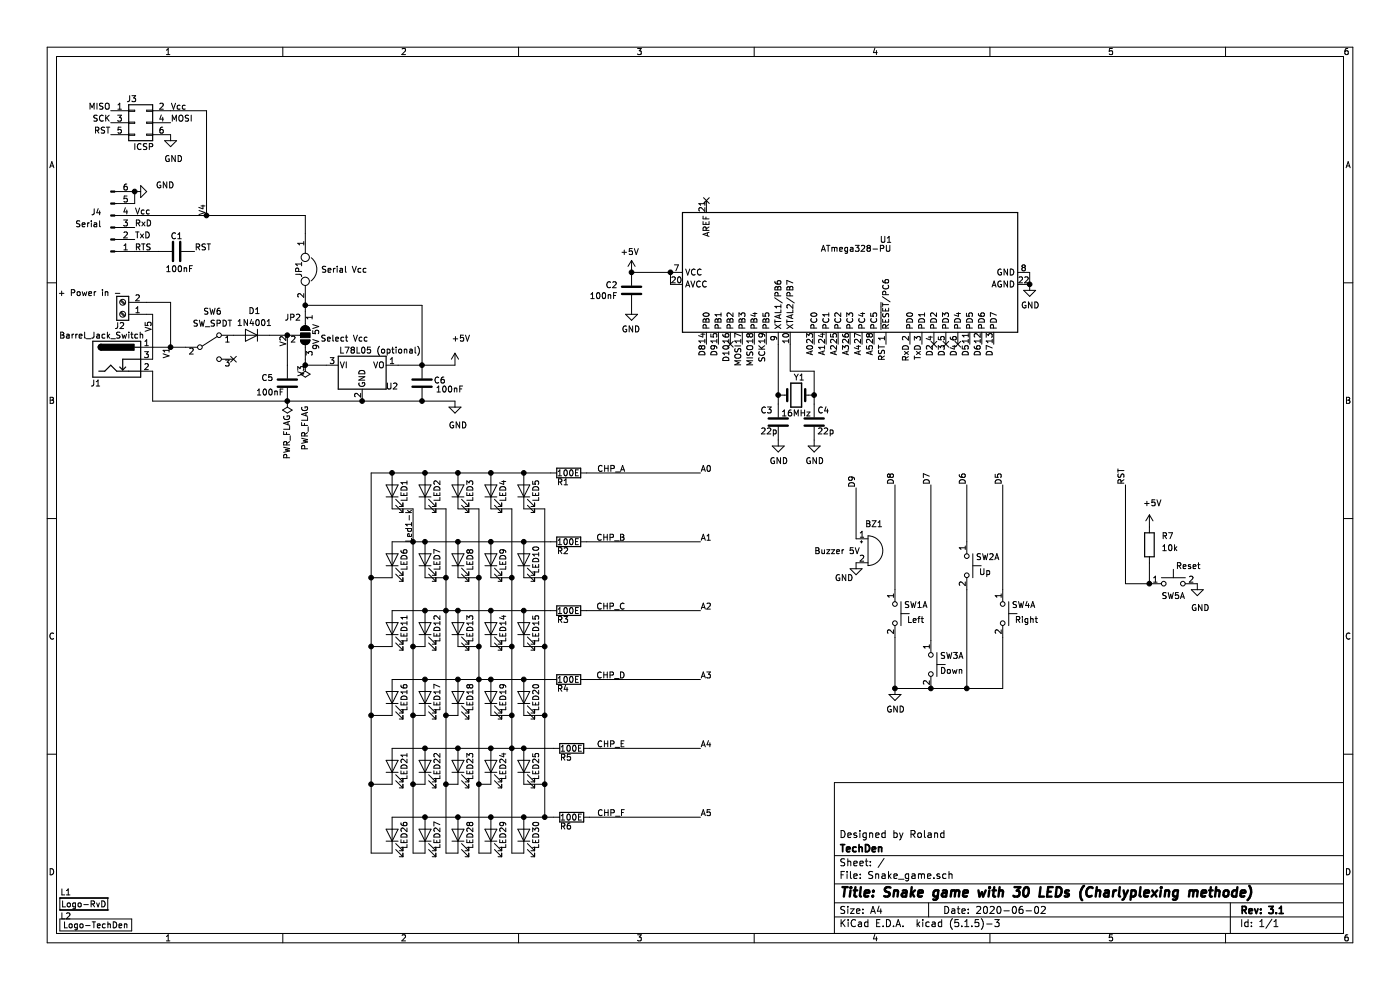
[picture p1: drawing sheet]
EESchema Schematic File Version 4
EELAYER 30 0
EELAYER END
$Descr A4 11693 8268
encoding utf-8
Sheet 1 1
Title "Snake game with 30 LEDs (Charlyplexing methode)"
Date "2020-06-02"
Rev "3.1"
Comp "TechDen"
Comment1 "Designed by Roland"
Comment2 ""
Comment3 ""
Comment4 ""
$EndDescr
$Comp
L Device:C C4
U 1 1
P 6800 3525
F 0 "C4" H 6825 3625 50  0000 L CNN
F 1 "22p" H 6825 3450 50  0000 L CNN
F 2 "Capacitor_THT:C_Disc_D3.0mm_W1.6mm_P2.50mm" H 6838 3375 50  0001 C CNN
F 3 "~" H 6800 3525 50  0001 C CNN
	1    6800 3525
	1    0    0    -1  
$EndComp
$Comp
L Device:Crystal Y1
U 1 1
P 6650 3300
F 0 "Y1" H 6675 3450 50  0000 C CNN
F 1 "16MHz" H 6650 3150 50  0000 C CNN
F 2 "Crystal:Crystal_HC49-4H_Vertical" H 6650 3300 50  0001 C CNN
F 3 "~" H 6650 3300 50  0001 C CNN
	1    6650 3300
	1    0    0    -1  
$EndComp
$Comp
L power:GND #PWR013
U 1 1
P 6800 3675
F 0 "#PWR013" H 6800 3425 50  0001 C CNN
F 1 "GND" H 6805 3502 50  0000 C CNN
F 2 "" H 6800 3675 50  0001 C CNN
F 3 "" H 6800 3675 50  0001 C CNN
	1    6800 3675
	1    0    0    -1  
$EndComp
$Comp
L Device:C C3
U 1 1
P 6500 3525
F 0 "C3" H 6350 3625 50  0000 L CNN
F 1 "22p" H 6350 3450 50  0000 L CNN
F 2 "Capacitor_THT:C_Disc_D3.0mm_W1.6mm_P2.50mm" H 6538 3375 50  0001 C CNN
F 3 "~" H 6500 3525 50  0001 C CNN
	1    6500 3525
	1    0    0    -1  
$EndComp
$Comp
L power:GND #PWR012
U 1 1
P 6500 3675
F 0 "#PWR012" H 6500 3425 50  0001 C CNN
F 1 "GND" H 6505 3502 50  0000 C CNN
F 2 "" H 6500 3675 50  0001 C CNN
F 3 "" H 6500 3675 50  0001 C CNN
	1    6500 3675
	1    0    0    -1  
$EndComp
Wire Wire Line
	6800 3375 6800 3300
Wire Wire Line
	6500 3375 6500 3300
$Comp
L power:GND #PWR015
U 1 1
P 8600 2375
F 0 "#PWR015" H 8600 2125 50  0001 C CNN
F 1 "GND" H 8605 2202 50  0000 C CNN
F 2 "" H 8600 2375 50  0001 C CNN
F 3 "" H 8600 2375 50  0001 C CNN
	1    8600 2375
	1    0    0    -1  
$EndComp
$Comp
L power:+5V #PWR09
U 1 1
P 5275 2275
F 0 "#PWR09" H 5275 2125 50  0001 C CNN
F 1 "+5V" H 5290 2448 50  0000 C CNN
F 2 "" H 5275 2275 50  0001 C CNN
F 3 "" H 5275 2275 50  0001 C CNN
	1    5275 2275
	-1   0    0    -1  
$EndComp
$Comp
L Device:C C2
U 1 1
P 5275 2425
F 0 "C2" H 5390 2471 50  0000 L CNN
F 1 "100nF" H 5390 2380 50  0000 L CNN
F 2 "Capacitor_THT:C_Rect_L7.0mm_W3.5mm_P2.50mm_P5.00mm" H 5313 2275 50  0001 C CNN
F 3 "~" H 5275 2425 50  0001 C CNN
	1    5275 2425
	-1   0    0    -1  
$EndComp
$Comp
L power:GND #PWR010
U 1 1
P 5275 2575
F 0 "#PWR010" H 5275 2325 50  0001 C CNN
F 1 "GND" H 5280 2402 50  0000 C CNN
F 2 "" H 5275 2575 50  0001 C CNN
F 3 "" H 5275 2575 50  0001 C CNN
	1    5275 2575
	-1   0    0    -1  
$EndComp
Wire Wire Line
	5600 2275 5275 2275
Connection ~ 5275 2275
NoConn ~ 5900 1675
$Comp
L Connector_Generic:Conn_02x03_Odd_Even J3
U 1 1
P 1125 1025
F 0 "J3" H 1100 1225 50  0000 C CNN
F 1 "ICSP" H 1200 825 50  0000 C CNN
F 2 "Connector_PinHeader_2.54mm:PinHeader_2x03_P2.54mm_Vertical" H 1125 1025 50  0001 C CNN
F 3 "~" H 1125 1025 50  0001 C CNN
	1    1125 1025
	1    0    0    -1  
$EndComp
Text Label 925  925  2    50   ~ 0
MISO
Text Label 925  1025 2    50   ~ 0
SCK
Text Label 925  1125 2    50   ~ 0
RST
$Comp
L power:GND #PWR07
U 1 1
P 1425 1125
F 0 "#PWR07" H 1425 875 50  0001 C CNN
F 1 "GND" H 1450 925 50  0000 C CNN
F 2 "" H 1425 1125 50  0001 C CNN
F 3 "" H 1425 1125 50  0001 C CNN
	1    1425 1125
	1    0    0    -1  
$EndComp
Text Label 1425 1025 0    50   ~ 0
MOSI
Text Label 6300 2875 3    50   ~ 0
MISO
Text Label 6200 2875 3    50   ~ 0
MOSI
Text Label 6400 2875 3    50   ~ 0
SCK
$Comp
L MCU_Microchip_ATmega:ATmega328-PU U1
U 1 1
P 7100 2275
F 0 "U1" V 6825 1975 50  0000 C CNN
F 1 "ATmega328-PU" V 6900 2225 50  0000 C CNN
F 2 "Package_DIP:DIP-28_W7.62mm" H 7100 2275 50  0001 C CIN
F 3 "http://ww1.microchip.com/downloads/en/DeviceDoc/ATmega328_P%20AVR%20MCU%20with%20picoPower%20Technology%20Data%20Sheet%2040001984A.pdf" H 7100 2275 50  0001 C CNN
	1    7100 2275
	0    -1   1    0   
$EndComp
Text Label 7400 2875 3    50   ~ 0
RST
$Comp
L Switch:SW_Push_Dual_x2 SW5
U 1 1
P 9800 4875
F 0 "SW5" H 9800 4775 50  0000 C CNN
F 1 "Reset" H 9925 5025 50  0000 C CNN
F 2 "Button_Switch_THT:SW_PUSH_6mm" H 9800 5075 50  0001 C CNN
F 3 "~" H 9800 5075 50  0001 C CNN
	1    9800 4875
	1    0    0    -1  
$EndComp
$Comp
L power:GND #PWR017
U 1 1
P 10000 4875
F 0 "#PWR017" H 10000 4625 50  0001 C CNN
F 1 "GND" H 10025 4675 50  0000 C CNN
F 2 "" H 10000 4875 50  0001 C CNN
F 3 "" H 10000 4875 50  0001 C CNN
	1    10000 4875
	1    0    0    -1  
$EndComp
$Comp
L Device:R R7
U 1 1
P 9600 4550
F 0 "R7" H 9700 4625 50  0000 L CNN
F 1 "10k" H 9700 4525 50  0000 L CNN
F 2 "Resistor_THT:R_Axial_DIN0207_L6.3mm_D2.5mm_P10.16mm_Horizontal" V 9530 4550 50  0001 C CNN
F 3 "~" H 9600 4550 50  0001 C CNN
	1    9600 4550
	1    0    0    -1  
$EndComp
$Comp
L power:+5V #PWR016
U 1 1
P 9600 4400
F 0 "#PWR016" H 9600 4250 50  0001 C CNN
F 1 "+5V" H 9625 4600 50  0000 C CNN
F 2 "" H 9600 4400 50  0001 C CNN
F 3 "" H 9600 4400 50  0001 C CNN
	1    9600 4400
	1    0    0    -1  
$EndComp
Text Label 9400 4050 1    50   ~ 0
RST
Wire Wire Line
	9600 4875 9400 4875
Connection ~ 9600 4875
Wire Wire Line
	9600 4875 9600 4700
Wire Wire Line
	5600 2375 5600 2275
Connection ~ 5600 2275
Wire Wire Line
	8600 2275 8600 2375
Connection ~ 8600 2375
$Comp
L power:GND #PWR04
U 1 1
P 1125 1600
F 0 "#PWR04" H 1125 1350 50  0001 C CNN
F 1 "GND" V 1175 1425 50  0000 R CNN
F 2 "" H 1125 1600 50  0001 C CNN
F 3 "" H 1125 1600 50  0001 C CNN
	1    1125 1600
	0    -1   -1   0   
$EndComp
Text Label 7600 2875 3    50   ~ 0
RxD
Text Label 7700 2875 3    50   ~ 0
TxD
Text Label 7800 2875 3    50   ~ 0
D2
Text Label 7900 2875 3    50   ~ 0
D3
Text Label 8000 2875 3    50   ~ 0
D4
Text Label 8100 2875 3    50   ~ 0
D5
Text Label 8200 2875 3    50   ~ 0
D6
Text Label 8300 2875 3    50   ~ 0
D7
Text Label 5900 2875 3    50   ~ 0
D8
Text Label 6000 2875 3    50   ~ 0
D9
Text Label 6800 2875 3    50   ~ 0
A0
Text Label 6900 2875 3    50   ~ 0
A1
Text Label 7000 2875 3    50   ~ 0
A2
Text Label 7100 2875 3    50   ~ 0
A3
Text Label 7200 2875 3    50   ~ 0
A4
Text Label 7300 2875 3    50   ~ 0
A5
Text Label 1125 1900 0    50   ~ 0
RxD
Text Label 1125 2000 0    50   ~ 0
TxD
Text Label 1125 2100 0    50   ~ 0
RTS
Wire Wire Line
	1125 1700 1125 1600
Text Label 1125 1800 0    50   ~ 0
Vcc
$Comp
L Device:C C1
U 1 1
P 1475 2100
F 0 "C1" V 1600 2100 50  0000 C CNN
F 1 "100nF" V 1325 2075 50  0000 C CNN
F 2 "Capacitor_THT:C_Rect_L7.0mm_W3.5mm_P2.50mm_P5.00mm" H 1513 1950 50  0001 C CNN
F 3 "~" H 1475 2100 50  0001 C CNN
	1    1475 2100
	0    -1   -1   0   
$EndComp
Wire Wire Line
	1125 2100 1325 2100
Text Label 1625 2100 0    50   ~ 0
RST
Wire Wire Line
	6500 3300 6500 2875
Connection ~ 6500 3300
Wire Wire Line
	6800 3300 6800 3100
Wire Wire Line
	6800 3100 6600 3100
Wire Wire Line
	6600 3100 6600 2875
Connection ~ 6800 3300
Wire Wire Line
	1725 1800 1725 925 
Wire Wire Line
	1125 1800 1725 1800
Wire Wire Line
	1425 925  1725 925 
Text Label 1425 925  0    50   ~ 0
Vcc
Text Label 6100 2875 3    50   ~ 0
D10
$Comp
L Device:LED LED5
U 1 1
P 4375 4100
F 0 "LED5" H 4375 4000 50  0000 C CNN
F 1 "LED" H 4375 4200 50  0001 C CNN
F 2 "LED_THT:LED_D3.0mm" H 4375 4100 50  0001 C CNN
F 3 "~" H 4375 4100 50  0001 C CNN
	1    4375 4100
	0    -1   -1   0   
$EndComp
$Comp
L Device:LED LED4
U 1 1
P 4100 4100
F 0 "LED4" H 4100 4000 50  0000 C CNN
F 1 "LED" H 4100 4200 50  0001 C CNN
F 2 "LED_THT:LED_D3.0mm" H 4100 4100 50  0001 C CNN
F 3 "~" H 4100 4100 50  0001 C CNN
	1    4100 4100
	0    -1   -1   0   
$EndComp
$Comp
L Device:LED LED3
U 1 1
P 3825 4100
F 0 "LED3" H 3825 4000 50  0000 C CNN
F 1 "LED" H 3825 4200 50  0001 C CNN
F 2 "LED_THT:LED_D3.0mm" H 3825 4100 50  0001 C CNN
F 3 "~" H 3825 4100 50  0001 C CNN
	1    3825 4100
	0    -1   -1   0   
$EndComp
$Comp
L Device:LED LED2
U 1 1
P 3550 4100
F 0 "LED2" H 3550 4000 50  0000 C CNN
F 1 "LED" H 3550 4200 50  0001 C CNN
F 2 "LED_THT:LED_D3.0mm" H 3550 4100 50  0001 C CNN
F 3 "~" H 3550 4100 50  0001 C CNN
	1    3550 4100
	0    -1   -1   0   
$EndComp
$Comp
L Device:LED LED10
U 1 1
P 4375 4675
F 0 "LED10" H 4375 4575 50  0000 C CNN
F 1 "LED" H 4375 4775 50  0001 C CNN
F 2 "LED_THT:LED_D3.0mm" H 4375 4675 50  0001 C CNN
F 3 "~" H 4375 4675 50  0001 C CNN
	1    4375 4675
	0    -1   -1   0   
$EndComp
$Comp
L Device:LED LED9
U 1 1
P 4100 4675
F 0 "LED9" H 4100 4575 50  0000 C CNN
F 1 "LED" H 4100 4775 50  0001 C CNN
F 2 "LED_THT:LED_D3.0mm" H 4100 4675 50  0001 C CNN
F 3 "~" H 4100 4675 50  0001 C CNN
	1    4100 4675
	0    -1   -1   0   
$EndComp
$Comp
L Device:LED LED8
U 1 1
P 3825 4675
F 0 "LED8" H 3825 4575 50  0000 C CNN
F 1 "LED" H 3825 4775 50  0001 C CNN
F 2 "LED_THT:LED_D3.0mm" H 3825 4675 50  0001 C CNN
F 3 "~" H 3825 4675 50  0001 C CNN
	1    3825 4675
	0    -1   -1   0   
$EndComp
$Comp
L Device:LED LED7
U 1 1
P 3550 4675
F 0 "LED7" H 3550 4575 50  0000 C CNN
F 1 "LED" H 3550 4775 50  0001 C CNN
F 2 "LED_THT:LED_D3.0mm" H 3550 4675 50  0001 C CNN
F 3 "~" H 3550 4675 50  0001 C CNN
	1    3550 4675
	0    -1   -1   0   
$EndComp
$Comp
L Device:LED LED15
U 1 1
P 4375 5250
F 0 "LED15" H 4375 5150 50  0000 C CNN
F 1 "LED" H 4375 5350 50  0001 C CNN
F 2 "LED_THT:LED_D3.0mm" H 4375 5250 50  0001 C CNN
F 3 "~" H 4375 5250 50  0001 C CNN
	1    4375 5250
	0    -1   -1   0   
$EndComp
$Comp
L Device:LED LED14
U 1 1
P 4100 5250
F 0 "LED14" H 4100 5150 50  0000 C CNN
F 1 "LED" H 4100 5350 50  0001 C CNN
F 2 "LED_THT:LED_D3.0mm" H 4100 5250 50  0001 C CNN
F 3 "~" H 4100 5250 50  0001 C CNN
	1    4100 5250
	0    -1   -1   0   
$EndComp
$Comp
L Device:LED LED13
U 1 1
P 3825 5250
F 0 "LED13" H 3825 5150 50  0000 C CNN
F 1 "LED" H 3825 5350 50  0001 C CNN
F 2 "LED_THT:LED_D3.0mm" H 3825 5250 50  0001 C CNN
F 3 "~" H 3825 5250 50  0001 C CNN
	1    3825 5250
	0    -1   -1   0   
$EndComp
$Comp
L Device:LED LED12
U 1 1
P 3550 5250
F 0 "LED12" H 3550 5150 50  0000 C CNN
F 1 "LED" H 3550 5350 50  0001 C CNN
F 2 "LED_THT:LED_D3.0mm" H 3550 5250 50  0001 C CNN
F 3 "~" H 3550 5250 50  0001 C CNN
	1    3550 5250
	0    -1   -1   0   
$EndComp
$Comp
L Device:LED LED20
U 1 1
P 4375 5825
F 0 "LED20" H 4375 5725 50  0000 C CNN
F 1 "LED" H 4375 5925 50  0001 C CNN
F 2 "LED_THT:LED_D3.0mm" H 4375 5825 50  0001 C CNN
F 3 "~" H 4375 5825 50  0001 C CNN
	1    4375 5825
	0    -1   -1   0   
$EndComp
$Comp
L Device:LED LED19
U 1 1
P 4100 5825
F 0 "LED19" H 4100 5725 50  0000 C CNN
F 1 "LED" H 4100 5925 50  0001 C CNN
F 2 "LED_THT:LED_D3.0mm" H 4100 5825 50  0001 C CNN
F 3 "~" H 4100 5825 50  0001 C CNN
	1    4100 5825
	0    -1   -1   0   
$EndComp
$Comp
L Device:LED LED18
U 1 1
P 3825 5825
F 0 "LED18" H 3825 5725 50  0000 C CNN
F 1 "LED" H 3825 5925 50  0001 C CNN
F 2 "LED_THT:LED_D3.0mm" H 3825 5825 50  0001 C CNN
F 3 "~" H 3825 5825 50  0001 C CNN
	1    3825 5825
	0    -1   -1   0   
$EndComp
$Comp
L Device:LED LED17
U 1 1
P 3550 5825
F 0 "LED17" H 3550 5725 50  0000 C CNN
F 1 "LED" H 3550 5925 50  0001 C CNN
F 2 "LED_THT:LED_D3.0mm" H 3550 5825 50  0001 C CNN
F 3 "~" H 3550 5825 50  0001 C CNN
	1    3550 5825
	0    -1   -1   0   
$EndComp
$Comp
L Device:LED LED25
U 1 1
P 4375 6400
F 0 "LED25" H 4375 6300 50  0000 C CNN
F 1 "LED" H 4375 6500 50  0001 C CNN
F 2 "LED_THT:LED_D3.0mm" H 4375 6400 50  0001 C CNN
F 3 "~" H 4375 6400 50  0001 C CNN
	1    4375 6400
	0    -1   -1   0   
$EndComp
$Comp
L Device:LED LED24
U 1 1
P 4100 6400
F 0 "LED24" H 4100 6300 50  0000 C CNN
F 1 "LED" H 4100 6500 50  0001 C CNN
F 2 "LED_THT:LED_D3.0mm" H 4100 6400 50  0001 C CNN
F 3 "~" H 4100 6400 50  0001 C CNN
	1    4100 6400
	0    -1   -1   0   
$EndComp
$Comp
L Device:LED LED23
U 1 1
P 3825 6400
F 0 "LED23" H 3825 6300 50  0000 C CNN
F 1 "LED" H 3825 6500 50  0001 C CNN
F 2 "LED_THT:LED_D3.0mm" H 3825 6400 50  0001 C CNN
F 3 "~" H 3825 6400 50  0001 C CNN
	1    3825 6400
	0    -1   -1   0   
$EndComp
$Comp
L Device:LED LED22
U 1 1
P 3550 6400
F 0 "LED22" H 3550 6300 50  0000 C CNN
F 1 "LED" H 3550 6500 50  0001 C CNN
F 2 "LED_THT:LED_D3.0mm" H 3550 6400 50  0001 C CNN
F 3 "~" H 3550 6400 50  0001 C CNN
	1    3550 6400
	0    -1   -1   0   
$EndComp
Wire Wire Line
	3550 3950 3825 3950
Connection ~ 4375 3950
Wire Wire Line
	4375 3950 4600 3950
Connection ~ 4100 3950
Wire Wire Line
	4100 3950 4375 3950
Connection ~ 3825 3950
Wire Wire Line
	3825 3950 4100 3950
Connection ~ 4375 4525
Wire Wire Line
	4375 4525 4600 4525
Connection ~ 4100 4525
Wire Wire Line
	4100 4525 4375 4525
Connection ~ 3825 4525
Wire Wire Line
	3825 4525 4100 4525
Wire Wire Line
	3550 5100 3725 5100
Connection ~ 4375 5100
Wire Wire Line
	4375 5100 4600 5100
Connection ~ 4100 5100
Wire Wire Line
	4100 5100 4375 5100
Connection ~ 3825 5100
Wire Wire Line
	3550 5675 3825 5675
Connection ~ 4375 5675
Wire Wire Line
	4375 5675 4600 5675
Connection ~ 4100 5675
Connection ~ 3825 5675
Wire Wire Line
	3825 5675 4000 5675
Wire Wire Line
	3550 6250 3825 6250
Connection ~ 4375 6250
Connection ~ 4100 6250
Wire Wire Line
	4100 6250 4275 6250
Connection ~ 3825 6250
Wire Wire Line
	3825 6250 4100 6250
Wire Wire Line
	4100 4250 4275 4250
Wire Wire Line
	4275 4250 4275 4825
Wire Wire Line
	3825 4250 4000 4250
Wire Wire Line
	4000 4250 4000 4825
Wire Wire Line
	4000 6550 4100 6550
Wire Wire Line
	3550 4250 3725 4250
Wire Wire Line
	3725 6550 3825 6550
Wire Wire Line
	4375 4250 4550 4250
Wire Wire Line
	4550 4250 4550 4825
Wire Wire Line
	4375 4825 4550 4825
Connection ~ 4550 4825
Wire Wire Line
	4550 4825 4550 5400
Wire Wire Line
	4375 5400 4550 5400
Connection ~ 4550 5400
Wire Wire Line
	4550 5400 4550 5975
Wire Wire Line
	4375 5975 4550 5975
Wire Wire Line
	4100 4825 4275 4825
Connection ~ 4275 4825
Wire Wire Line
	4275 4825 4275 5400
Wire Wire Line
	4100 5400 4275 5400
Connection ~ 4275 5400
Wire Wire Line
	3825 4825 4000 4825
Connection ~ 4000 4825
Wire Wire Line
	3825 5975 3725 5975
Connection ~ 3725 5975
Wire Wire Line
	3725 5975 3725 6550
$Comp
L Device:R R5
U 1 1
P 4775 6250
F 0 "R5" V 4850 6150 50  0000 L CNN
F 1 "100E" V 4775 6150 50  0000 L CNN
F 2 "Resistor_THT:R_Axial_DIN0207_L6.3mm_D2.5mm_P10.16mm_Horizontal" V 4705 6250 50  0001 C CNN
F 3 "~" H 4775 6250 50  0001 C CNN
	1    4775 6250
	0    1    1    0   
$EndComp
$Comp
L Device:R R4
U 1 1
P 4750 5675
F 0 "R4" V 4825 5575 50  0000 L CNN
F 1 "100E" V 4750 5575 50  0000 L CNN
F 2 "Resistor_THT:R_Axial_DIN0207_L6.3mm_D2.5mm_P10.16mm_Horizontal" V 4680 5675 50  0001 C CNN
F 3 "~" H 4750 5675 50  0001 C CNN
	1    4750 5675
	0    1    1    0   
$EndComp
$Comp
L Device:R R3
U 1 1
P 4750 5100
F 0 "R3" V 4825 5000 50  0000 L CNN
F 1 "100E" V 4750 5000 50  0000 L CNN
F 2 "Resistor_THT:R_Axial_DIN0207_L6.3mm_D2.5mm_P10.16mm_Horizontal" V 4680 5100 50  0001 C CNN
F 3 "~" H 4750 5100 50  0001 C CNN
	1    4750 5100
	0    1    1    0   
$EndComp
$Comp
L Device:R R2
U 1 1
P 4750 4525
F 0 "R2" V 4825 4425 50  0000 L CNN
F 1 "100E" V 4750 4425 50  0000 L CNN
F 2 "Resistor_THT:R_Axial_DIN0207_L6.3mm_D2.5mm_P10.16mm_Horizontal" V 4680 4525 50  0001 C CNN
F 3 "~" H 4750 4525 50  0001 C CNN
	1    4750 4525
	0    1    1    0   
$EndComp
$Comp
L Device:R R1
U 1 1
P 4750 3950
F 0 "R1" V 4825 3850 50  0000 L CNN
F 1 "100E" V 4750 3850 50  0000 L CNN
F 2 "Resistor_THT:R_Axial_DIN0207_L6.3mm_D2.5mm_P10.16mm_Horizontal" V 4680 3950 50  0001 C CNN
F 3 "~" H 4750 3950 50  0001 C CNN
	1    4750 3950
	0    1    1    0   
$EndComp
Wire Wire Line
	4900 4525 5850 4525
Wire Wire Line
	4900 5100 5850 5100
Wire Wire Line
	4900 5675 5850 5675
Wire Wire Line
	4925 6250 5850 6250
Text Label 5225 3950 2    50   ~ 0
CHP_A
Text Label 5225 4525 2    50   ~ 0
CHP_B
Text Label 5225 5100 2    50   ~ 0
CHP_C
Text Label 5225 5675 2    50   ~ 0
CHP_D
Text Label 5225 6250 2    50   ~ 0
CHP_E
$Comp
L Switch:SW_Push_Dual_x2 SW3
U 1 1
P 7775 5550
F 0 "SW3" V 7700 5625 50  0000 L CNN
F 1 "Down" V 7825 5625 50  0000 L CNN
F 2 "Button_Switch_THT:SW_PUSH_6mm" H 7775 5750 50  0001 C CNN
F 3 "~" H 7775 5750 50  0001 C CNN
	1    7775 5550
	0    1    1    0   
$EndComp
$Comp
L Switch:SW_Push_Dual_x2 SW4
U 1 1
P 8375 5125
F 0 "SW4" V 8300 5200 50  0000 L CNN
F 1 "Right" V 8425 5225 50  0000 L CNN
F 2 "Button_Switch_THT:SW_PUSH_6mm" H 8375 5325 50  0001 C CNN
F 3 "~" H 8375 5325 50  0001 C CNN
	1    8375 5125
	0    1    1    0   
$EndComp
$Comp
L Switch:SW_Push_Dual_x2 SW2
U 1 1
P 8075 4725
F 0 "SW2" V 8000 4800 50  0000 L CNN
F 1 "Up" V 8125 4825 50  0000 L CNN
F 2 "Button_Switch_THT:SW_PUSH_6mm" H 8075 4925 50  0001 C CNN
F 3 "~" H 8075 4925 50  0001 C CNN
	1    8075 4725
	0    1    1    0   
$EndComp
Wire Wire Line
	7475 5750 7475 5325
Wire Wire Line
	8375 5750 8375 5325
Connection ~ 8075 5750
$Comp
L power:GND #PWR06
U 1 1
P 7475 5750
F 0 "#PWR06" H 7475 5500 50  0001 C CNN
F 1 "GND" H 7480 5577 50  0000 C CNN
F 2 "" H 7475 5750 50  0001 C CNN
F 3 "" H 7475 5750 50  0001 C CNN
	1    7475 5750
	1    0    0    -1  
$EndComp
Connection ~ 7475 5750
$Comp
L Switch:SW_Push_Dual_x2 SW1
U 1 1
P 7475 5125
F 0 "SW1" V 7400 5200 50  0000 L CNN
F 1 "Left" V 7525 5225 50  0000 L CNN
F 2 "Button_Switch_THT:SW_PUSH_6mm" H 7475 5325 50  0001 C CNN
F 3 "~" H 7475 5325 50  0001 C CNN
	1    7475 5125
	0    1    1    0   
$EndComp
Wire Wire Line
	8075 4050 8075 4525
$Comp
L Device:LED LED30
U 1 1
P 4375 6975
F 0 "LED30" H 4375 6875 50  0000 C CNN
F 1 "LED" H 4375 7075 50  0001 C CNN
F 2 "LED_THT:LED_D3.0mm" H 4375 6975 50  0001 C CNN
F 3 "~" H 4375 6975 50  0001 C CNN
	1    4375 6975
	0    -1   -1   0   
$EndComp
$Comp
L Device:LED LED29
U 1 1
P 4100 6975
F 0 "LED29" H 4100 6875 50  0000 C CNN
F 1 "LED" H 4100 7075 50  0001 C CNN
F 2 "LED_THT:LED_D3.0mm" H 4100 6975 50  0001 C CNN
F 3 "~" H 4100 6975 50  0001 C CNN
	1    4100 6975
	0    -1   -1   0   
$EndComp
$Comp
L Device:LED LED28
U 1 1
P 3825 6975
F 0 "LED28" H 3825 6875 50  0000 C CNN
F 1 "LED" H 3825 7075 50  0001 C CNN
F 2 "LED_THT:LED_D3.0mm" H 3825 6975 50  0001 C CNN
F 3 "~" H 3825 6975 50  0001 C CNN
	1    3825 6975
	0    -1   -1   0   
$EndComp
$Comp
L Device:LED LED27
U 1 1
P 3550 6975
F 0 "LED27" H 3550 6875 50  0000 C CNN
F 1 "LED" H 3550 7075 50  0001 C CNN
F 2 "LED_THT:LED_D3.0mm" H 3550 6975 50  0001 C CNN
F 3 "~" H 3550 6975 50  0001 C CNN
	1    3550 6975
	0    -1   -1   0   
$EndComp
Wire Wire Line
	3550 6825 3825 6825
Connection ~ 4375 6825
Connection ~ 4100 6825
Wire Wire Line
	4100 6825 4375 6825
Connection ~ 3825 6825
Wire Wire Line
	3825 6825 4100 6825
Wire Wire Line
	4275 7125 4375 7125
Wire Wire Line
	4000 7125 4100 7125
Wire Wire Line
	3725 7125 3825 7125
$Comp
L Device:R R6
U 1 1
P 4775 6825
F 0 "R6" V 4850 6725 50  0000 L CNN
F 1 "100E" V 4775 6725 50  0000 L CNN
F 2 "Resistor_THT:R_Axial_DIN0207_L6.3mm_D2.5mm_P10.16mm_Horizontal" V 4705 6825 50  0001 C CNN
F 3 "~" H 4775 6825 50  0001 C CNN
	1    4775 6825
	0    1    1    0   
$EndComp
Wire Wire Line
	4625 6825 4550 6825
$Comp
L Device:LED LED1
U 1 1
P 3275 4100
F 0 "LED1" H 3275 4000 50  0000 C CNN
F 1 "LED" H 3275 4200 50  0001 C CNN
F 2 "LED_THT:LED_D3.0mm" H 3275 4100 50  0001 C CNN
F 3 "~" H 3275 4100 50  0001 C CNN
	1    3275 4100
	0    -1   -1   0   
$EndComp
$Comp
L Device:LED LED6
U 1 1
P 3275 4675
F 0 "LED6" H 3275 4575 50  0000 C CNN
F 1 "LED" H 3275 4775 50  0001 C CNN
F 2 "LED_THT:LED_D3.0mm" H 3275 4675 50  0001 C CNN
F 3 "~" H 3275 4675 50  0001 C CNN
	1    3275 4675
	0    -1   -1   0   
$EndComp
$Comp
L Device:LED LED11
U 1 1
P 3275 5250
F 0 "LED11" H 3275 5150 50  0000 C CNN
F 1 "LED" H 3275 5350 50  0001 C CNN
F 2 "LED_THT:LED_D3.0mm" H 3275 5250 50  0001 C CNN
F 3 "~" H 3275 5250 50  0001 C CNN
	1    3275 5250
	0    -1   -1   0   
$EndComp
$Comp
L Device:LED LED16
U 1 1
P 3275 5825
F 0 "LED16" H 3275 5725 50  0000 C CNN
F 1 "LED" H 3275 5925 50  0001 C CNN
F 2 "LED_THT:LED_D3.0mm" H 3275 5825 50  0001 C CNN
F 3 "~" H 3275 5825 50  0001 C CNN
	1    3275 5825
	0    -1   -1   0   
$EndComp
$Comp
L Device:LED LED21
U 1 1
P 3275 6400
F 0 "LED21" H 3275 6300 50  0000 C CNN
F 1 "LED" H 3275 6500 50  0001 C CNN
F 2 "LED_THT:LED_D3.0mm" H 3275 6400 50  0001 C CNN
F 3 "~" H 3275 6400 50  0001 C CNN
	1    3275 6400
	0    -1   -1   0   
$EndComp
Wire Wire Line
	3275 4525 3450 4525
Wire Wire Line
	3275 5100 3550 5100
Wire Wire Line
	3275 5675 3550 5675
Wire Wire Line
	3275 6250 3550 6250
Wire Wire Line
	3275 4250 3450 4250
Wire Wire Line
	3275 3950 3100 3950
Wire Wire Line
	3100 3950 3100 4825
Wire Wire Line
	3100 6550 3275 6550
Wire Wire Line
	3275 5975 3100 5975
Connection ~ 3100 5975
Wire Wire Line
	3100 5975 3100 6550
Wire Wire Line
	3275 5400 3100 5400
Connection ~ 3100 5400
Wire Wire Line
	3100 5400 3100 5975
Wire Wire Line
	3275 4825 3100 4825
Connection ~ 3100 4825
Wire Wire Line
	3100 4825 3100 5400
$Comp
L Device:LED LED26
U 1 1
P 3275 6975
F 0 "LED26" H 3275 6875 50  0000 C CNN
F 1 "LED" H 3275 7075 50  0001 C CNN
F 2 "LED_THT:LED_D3.0mm" H 3275 6975 50  0001 C CNN
F 3 "~" H 3275 6975 50  0001 C CNN
	1    3275 6975
	0    -1   -1   0   
$EndComp
Wire Wire Line
	3275 6825 3550 6825
Wire Wire Line
	3100 7125 3275 7125
Wire Wire Line
	4625 6250 4375 6250
Wire Wire Line
	4375 5675 4100 5675
Wire Wire Line
	4100 5100 3825 5100
Wire Wire Line
	4550 5975 4550 6550
Connection ~ 4550 5975
Connection ~ 4550 6825
Wire Wire Line
	4550 6825 4375 6825
Wire Wire Line
	4275 5400 4275 5975
Wire Wire Line
	4375 6550 4550 6550
Connection ~ 4550 6550
Wire Wire Line
	4550 6550 4550 6825
Wire Wire Line
	4000 4825 4000 5400
Wire Wire Line
	4100 5975 4275 5975
Connection ~ 4275 5975
Wire Wire Line
	4275 5975 4275 6250
Wire Wire Line
	4000 7125 4000 6550
Connection ~ 4000 6550
Connection ~ 4275 6250
Wire Wire Line
	4275 6250 4375 6250
Wire Wire Line
	4275 6250 4275 7125
Connection ~ 4000 5675
Wire Wire Line
	4000 5675 4100 5675
Wire Wire Line
	4000 5675 4000 6550
Connection ~ 3725 5100
Wire Wire Line
	3725 5100 3825 5100
Wire Wire Line
	3825 4525 3550 4525
Wire Wire Line
	3725 4250 3725 4825
Wire Wire Line
	3450 7125 3550 7125
Wire Wire Line
	3450 4250 3450 4525
Connection ~ 3450 4525
Wire Wire Line
	3550 4525 3450 4525
Connection ~ 3550 4525
Wire Wire Line
	3725 5100 3725 5975
Wire Wire Line
	3825 5400 4000 5400
Connection ~ 4000 5400
Wire Wire Line
	4000 5400 4000 5675
Wire Wire Line
	3725 6550 3725 7125
Connection ~ 3725 6550
Wire Wire Line
	3550 4825 3725 4825
Connection ~ 3725 4825
Wire Wire Line
	3725 4825 3725 5100
Wire Wire Line
	3550 6550 3450 6550
Connection ~ 3450 6550
Wire Wire Line
	3450 6550 3450 7125
Wire Wire Line
	3550 5975 3450 5975
Connection ~ 3450 5975
Wire Wire Line
	3450 5975 3450 6550
Wire Wire Line
	3550 5400 3450 5400
Wire Wire Line
	3450 4525 3450 5400
Connection ~ 3450 5400
Wire Wire Line
	3450 5400 3450 5975
Wire Wire Line
	3100 7125 3100 6550
Connection ~ 3100 6550
Wire Wire Line
	5850 6825 4925 6825
Text Label 5225 6825 2    50   ~ 0
CHP_F
Connection ~ 3550 5100
Connection ~ 3550 5675
Connection ~ 3550 6250
Connection ~ 3550 6825
Text Label 7475 4050 1    50   ~ 0
D8
Text Label 7775 4050 1    50   ~ 0
D7
Text Label 8075 4050 1    50   ~ 0
D6
Text Label 8375 4050 1    50   ~ 0
D5
Wire Wire Line
	9400 4875 9400 4050
Text Label 7150 4075 1    50   ~ 0
D9
Wire Wire Line
	7150 4500 7150 4075
$Comp
L power:GND #PWR014
U 1 1
P 7150 4700
F 0 "#PWR014" H 7150 4450 50  0001 C CNN
F 1 "GND" H 7050 4575 50  0000 C CNN
F 2 "" H 7150 4700 50  0001 C CNN
F 3 "" H 7150 4700 50  0001 C CNN
	1    7150 4700
	1    0    0    -1  
$EndComp
$Comp
L Device:Buzzer BZ1
U 1 1
P 7250 4600
F 0 "BZ1" H 7225 4825 50  0000 L CNN
F 1 "Buzzer 5V" H 6800 4600 50  0000 L CNN
F 2 "Buzzer_Beeper:Buzzer_12x9.5RM7.6" V 7225 4700 50  0001 C CNN
F 3 "~" V 7225 4700 50  0001 C CNN
	1    7250 4600
	1    0    0    -1  
$EndComp
Wire Wire Line
	8375 4050 8375 4925
Wire Wire Line
	7475 4050 7475 4925
Wire Wire Line
	8075 4925 8075 5750
Connection ~ 7775 5750
Wire Wire Line
	7775 4050 7775 5350
Wire Wire Line
	7775 5750 8075 5750
Wire Wire Line
	7475 5750 7775 5750
Wire Wire Line
	8075 5750 8375 5750
Wire Wire Line
	4900 3950 5850 3950
NoConn ~ 6100 2875
NoConn ~ 7800 2875
NoConn ~ 7900 2875
NoConn ~ 8000 2875
Connection ~ 3275 3950
Connection ~ 3550 3950
Wire Wire Line
	3275 3950 3550 3950
Text Label 5850 6825 0    50   ~ 0
A5
Text Label 5850 6250 0    50   ~ 0
A4
Text Label 5850 5675 0    50   ~ 0
A3
Text Label 5850 5100 0    50   ~ 0
A2
Text Label 5850 4525 0    50   ~ 0
A1
Text Label 5850 3950 0    50   ~ 0
A0
$Comp
L Snake_game-rescue:Logo-RvD-Logo L1
U 1 1
P 500 7450
F 0 "L1" H 550 7450 50  0000 C CNN
F 1 "Logo-RvD" H 700 7350 50  0000 C CNN
F 2 "Logo:RvD Logo inverted small" H 700 7350 50  0001 C CNN
F 3 "" H 700 7350 50  0001 C CNN
	1    500  7450
	1    0    0    -1  
$EndComp
$Comp
L Snake_game-rescue:Logo-TechDen-Logo L2
U 1 1
P 800 7725
F 0 "L2" H 550 7800 50  0000 C CNN
F 1 "Logo-TechDen" H 800 7725 50  0000 C CNN
F 2 "Logo:TechDen Logo - inverted" H 800 7725 50  0001 C CNN
F 3 "" H 800 7725 50  0001 C CNN
	1    800  7725
	1    0    0    -1  
$EndComp
$Comp
L Connector:Conn_01x06_Male J4
U 1 1
P 925 1900
F 0 "J4" H 850 1775 50  0000 R CNN
F 1 "Serial" H 850 1875 50  0000 R CNN
F 2 "Connector_PinSocket_2.54mm:PinSocket_1x06_P2.54mm_Horizontal" H 925 1900 50  0001 C CNN
F 3 "~" H 925 1900 50  0001 C CNN
	1    925  1900
	1    0    0    1   
$EndComp
$Comp
L Diode:1N4001 D1
U 1 1
P 2100 2800
F 0 "D1" H 2075 2600 50  0000 C CNN
F 1 "1N4001" H 2075 2700 50  0000 C CNN
F 2 "Diode_THT:D_DO-41_SOD81_P10.16mm_Horizontal" H 2100 2625 50  0001 C CNN
F 3 "http://www.vishay.com/docs/88503/1n4001.pdf" H 2100 2800 50  0001 C CNN
	1    2100 2800
	-1   0    0    1   
$EndComp
Wire Wire Line
	3325 3050 3525 3050
Connection ~ 3525 3050
Wire Wire Line
	3525 3050 3800 3050
$Comp
L power:+5V #PWR01
U 1 1
P 3800 3050
F 0 "#PWR01" H 3800 2900 50  0001 C CNN
F 1 "+5V" H 3850 3275 50  0000 C CNN
F 2 "" H 3800 3050 50  0001 C CNN
F 3 "" H 3800 3050 50  0001 C CNN
	1    3800 3050
	1    0    0    -1  
$EndComp
$Comp
L power:GND #PWR02
U 1 1
P 3800 3350
F 0 "#PWR02" H 3800 3100 50  0001 C CNN
F 1 "GND" H 3825 3150 50  0000 C CNN
F 2 "" H 3800 3350 50  0001 C CNN
F 3 "" H 3800 3350 50  0001 C CNN
	1    3800 3350
	1    0    0    -1  
$EndComp
Wire Wire Line
	1425 2900 1275 2900
Wire Wire Line
	1275 3100 1275 3350
$Comp
L power:PWR_FLAG #FLG0102
U 1 1
P 2400 3350
F 0 "#FLG0102" H 2400 3425 50  0001 C CNN
F 1 "PWR_FLAG" V 2400 3650 50  0000 C CNN
F 2 "" H 2400 3350 50  0001 C CNN
F 3 "~" H 2400 3350 50  0001 C CNN
	1    2400 3350
	-1   0    0    1   
$EndComp
Wire Wire Line
	3525 2550 3525 3050
Connection ~ 2400 3350
$Comp
L Connector:Barrel_Jack_Switch J1
U 1 1
P 975 3000
F 0 "J1" H 800 2800 50  0000 C CNN
F 1 "Barrel_Jack_Switch" H 850 3200 50  0000 C CNN
F 2 "Connector_BarrelJack:BarrelJack_Horizontal" H 1025 2960 50  0001 C CNN
F 3 "~" H 1025 2960 50  0001 C CNN
	1    975  3000
	1    0    0    -1  
$EndComp
Text Label 1425 2900 3    50   ~ 0
V1
Text Label 2400 2800 3    50   ~ 0
V2
Text Label 2550 3050 3    50   ~ 0
V3
Text Label 1725 1800 1    50   ~ 0
V4
Wire Wire Line
	2550 1800 2550 1950
$Comp
L power:PWR_FLAG #FLG0101
U 1 1
P 2550 3050
F 0 "#FLG0101" H 2550 3125 50  0001 C CNN
F 1 "PWR_FLAG" V 2550 3575 50  0000 C CNN
F 2 "" H 2550 3050 50  0001 C CNN
F 3 "~" H 2550 3050 50  0001 C CNN
	1    2550 3050
	-1   0    0    1   
$EndComp
Wire Wire Line
	2550 3050 2725 3050
Connection ~ 2550 2550
Wire Wire Line
	2550 2550 3525 2550
$Comp
L Device:Jumper JP1
U 1 1
P 2550 2250
F 0 "JP1" H 2550 2200 50  0000 C CNN
F 1 "Serial Vcc" V 2550 2575 50  0000 C CNN
F 2 "Connector_PinHeader_2.54mm:PinHeader_1x02_P2.54mm_Vertical" H 2550 2250 50  0001 C CNN
F 3 "~" H 2550 2250 50  0001 C CNN
	1    2550 2250
	0    1    1    0   
$EndComp
$Comp
L Jumper:SolderJumper_3_Open JP2
U 1 1
P 2550 2800
F 0 "JP2" V 2400 2625 50  0000 L CNN
F 1 "Select Vcc" V 2575 2925 50  0000 L CNN
F 2 "Jumper:SolderJumper-3_P1.3mm_Open_RoundedPad1.0x1.5mm_NumberLabels" H 2550 2800 50  0001 C CNN
F 3 "~" H 2550 2800 50  0001 C CNN
	1    2550 2800
	0    1    1    0   
$EndComp
Connection ~ 2400 2800
Wire Wire Line
	2250 2800 2400 2800
$Comp
L Device:C C5
U 1 1
P 2400 3200
F 0 "C5" H 2515 3246 50  0000 L CNN
F 1 "100nF" H 2425 3125 50  0000 L CNN
F 2 "Capacitor_THT:C_Rect_L7.0mm_W3.5mm_P2.50mm_P5.00mm" H 2438 3050 50  0001 C CNN
F 3 "~" H 2400 3200 50  0001 C CNN
	1    2400 3200
	-1   0    0    -1  
$EndComp
$Comp
L Connector:Screw_Terminal_01x02 J2
U 1 1
P 1025 2625
F 0 "J2" H 1050 2725 50  0000 C CNN
F 1 "+ Power in -" H 1300 2450 50  0000 C CNN
F 2 "TerminalBlock_Phoenix:TerminalBlock_Phoenix_MKDS-1,5-2-5.08_1x02_P5.00&P5.08mm_Horizontal" H 1025 2625 50  0001 C CNN
F 3 "~" H 1025 2625 50  0001 C CNN
	1    1025 2625
	-1   0    0    1   
$EndComp
Wire Wire Line
	2400 3050 2400 2800
Wire Wire Line
	2550 2600 2550 2550
Wire Wire Line
	2550 3000 2550 3050
Connection ~ 2550 3050
Text Notes 2675 2800 1    50   ~ 0
5V
Text Notes 2675 2925 1    50   ~ 0
9V
$Comp
L Switch:SW_SPDT SW6
U 1 1
P 1750 2900
F 0 "SW6" H 1775 3200 50  0000 C CNN
F 1 "SW_SPDT" H 1775 3100 50  0000 C CNN
F 2 "Lib-Comp:switch_MSK-12D19" H 1750 2900 50  0001 C CNN
F 3 "~" H 1750 2900 50  0001 C CNN
	1    1750 2900
	1    0    0    -1  
$EndComp
$Comp
L Regulator_Linear:L78L05_TO92 U2
U 1 1
P 3025 3050
F 0 "U2" H 3275 2875 50  0000 C CNN
F 1 "L78L05 (optional)" H 3175 3175 50  0000 C CNN
F 2 "Package_TO_SOT_THT:TO-92_Inline" H 3025 3275 50  0001 C CIN
F 3 "http://www.st.com/content/ccc/resource/technical/document/datasheet/15/55/e5/aa/23/5b/43/fd/CD00000446.pdf/files/CD00000446.pdf/jcr:content/translations/en.CD00000446.pdf" H 3025 3000 50  0001 C CNN
	1    3025 3050
	1    0    0    -1  
$EndComp
Wire Wire Line
	2400 3350 3025 3350
Connection ~ 3025 3350
Wire Wire Line
	1550 2900 1425 2900
Connection ~ 1425 2900
Wire Wire Line
	1425 2900 1425 2525
Wire Wire Line
	1425 2525 1225 2525
Wire Wire Line
	1225 2625 1275 2625
Wire Wire Line
	1275 2625 1275 3000
Wire Wire Line
	1275 3350 2400 3350
Wire Wire Line
	1725 1800 2550 1800
Connection ~ 1725 1800
Text Label 1275 2775 1    50   ~ 0
V5
NoConn ~ 1950 3000
Wire Wire Line
	3025 3350 3525 3350
Wire Wire Line
	3800 3350 3525 3350
Connection ~ 3525 3350
$Comp
L Device:C C6
U 1 1
P 3525 3200
F 0 "C6" H 3325 3225 50  0000 L CNN
F 1 "100nF" H 3175 3150 50  0000 L CNN
F 2 "Capacitor_THT:C_Rect_L7.0mm_W3.5mm_P2.50mm_P5.00mm" H 3563 3050 50  0001 C CNN
F 3 "~" H 3525 3200 50  0001 C CNN
	1    3525 3200
	-1   0    0    -1  
$EndComp
Text Label 3450 4250 3    50   ~ 0
Led1-k
Connection ~ 1125 1600
$EndSCHEMATC
